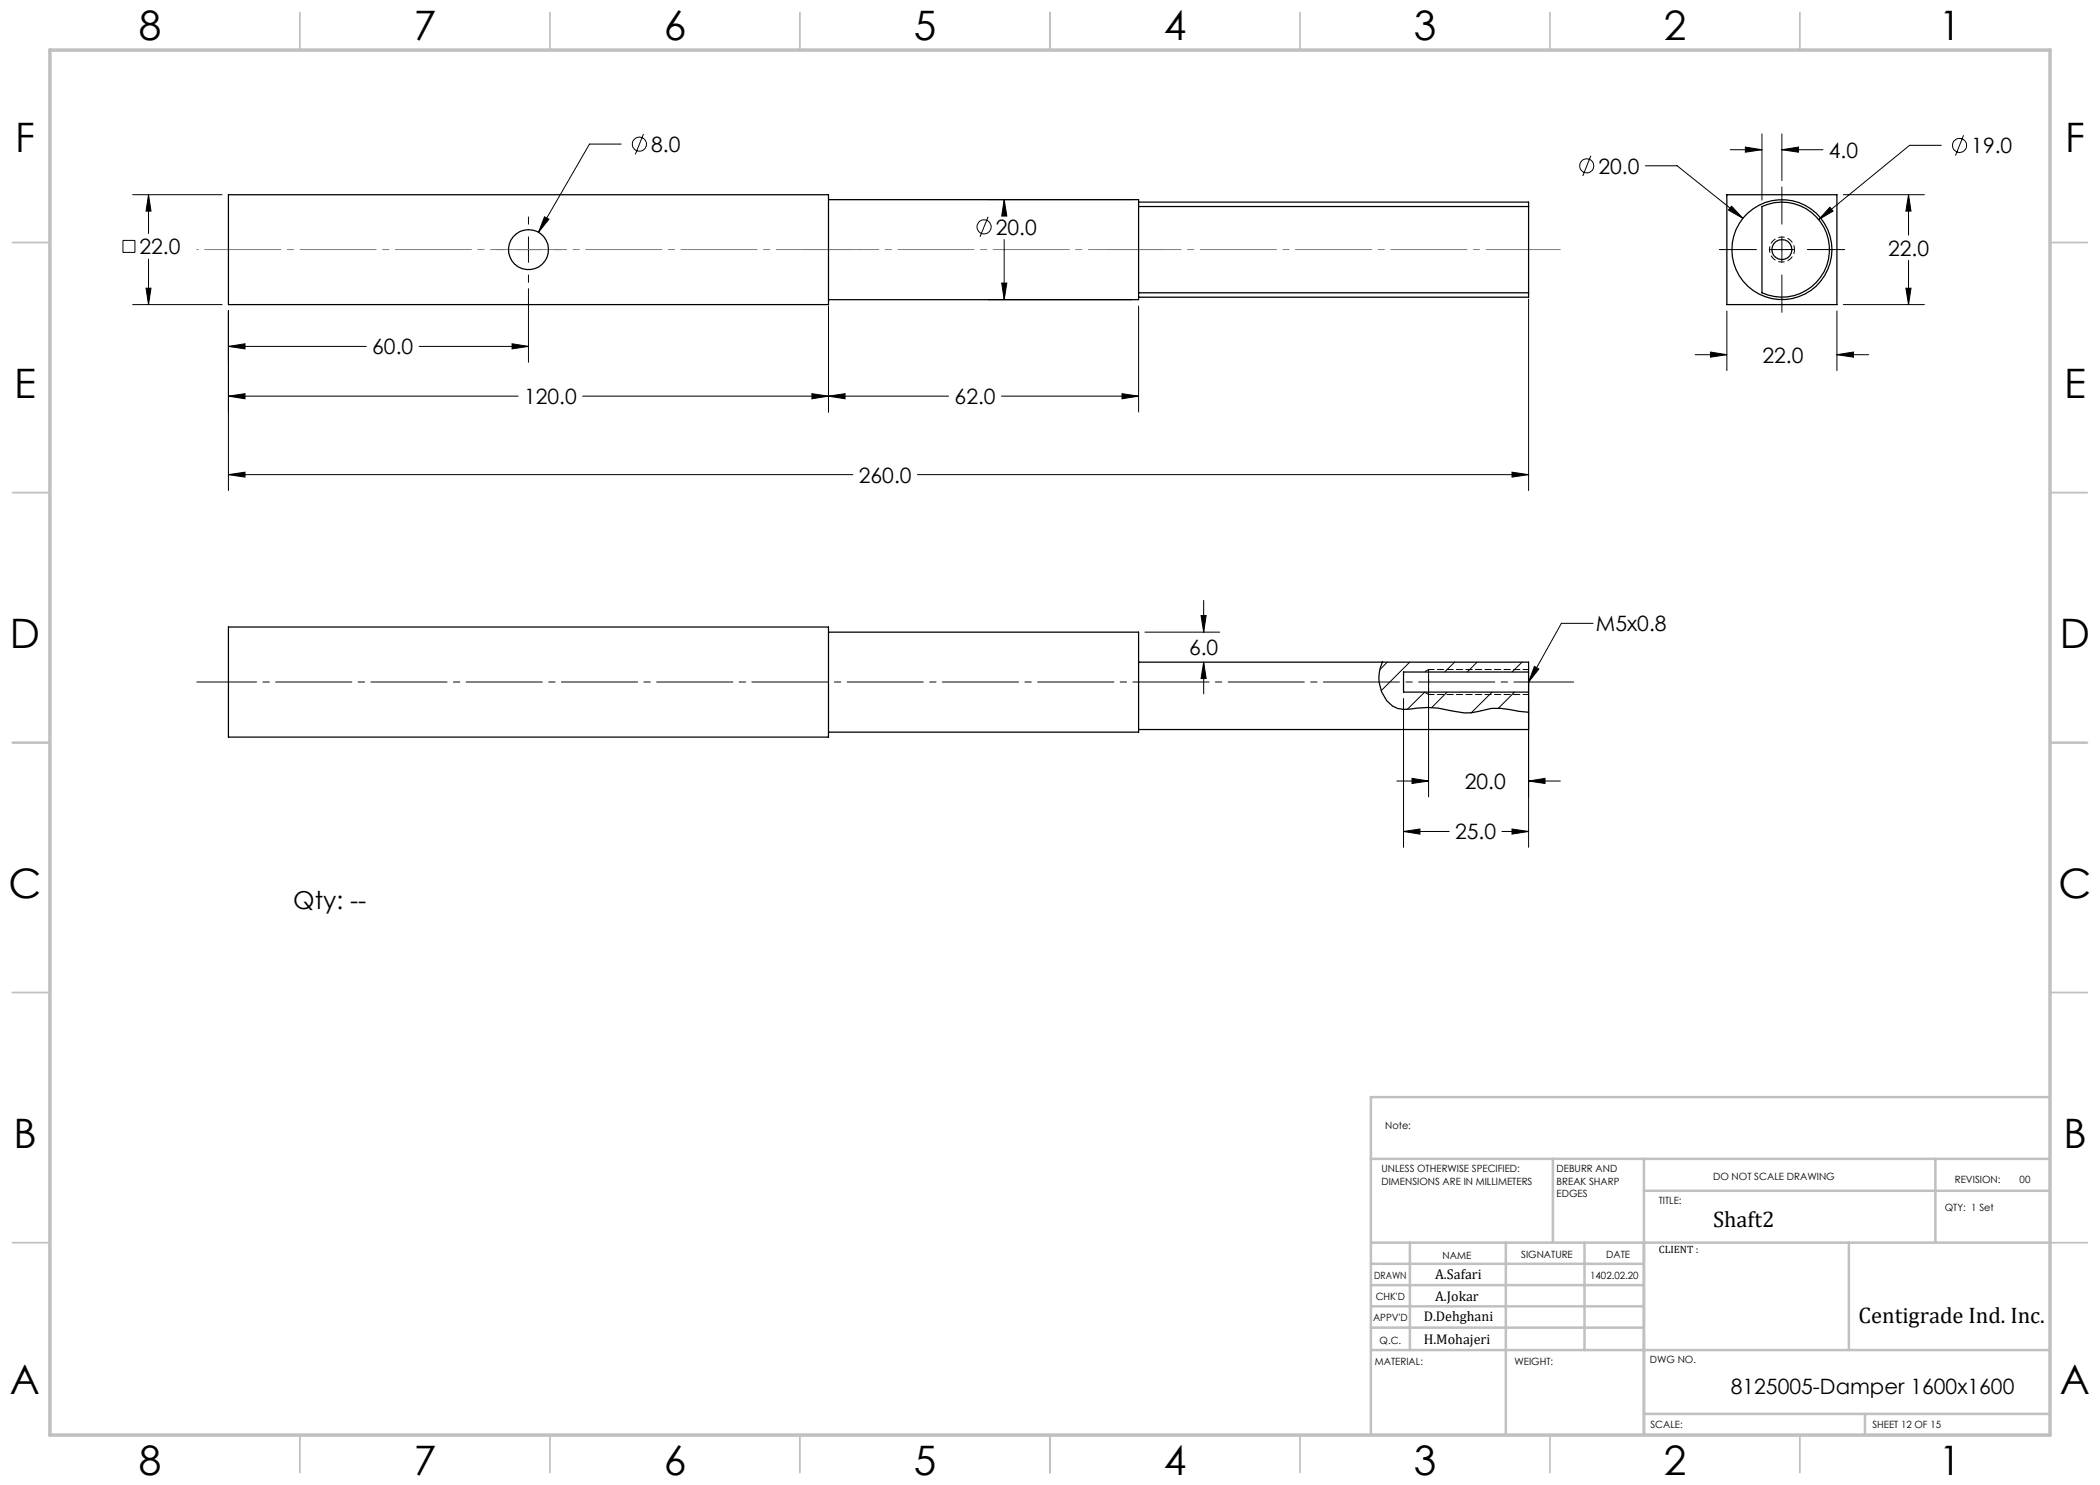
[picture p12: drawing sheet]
<svg xmlns="http://www.w3.org/2000/svg" width="420mm" height="297mm" viewBox="0 0 420 297" stroke-linecap="round" stroke-linejoin="round" font-family="sans-serif">
<g fill="none" stroke="#000" stroke-width=".2">
<path d="M26.5 38.9h17.9M29.7 38.9l.5 3.3h-1zM29.7 38.9v7.8M124.2 28.8h-6.3l-10.2 17.7M128.7 26.8l-1.6 4.1M197.7 39.9h28.7M200.8 39.9v2.9M200.8 39.9l.6 3.3h-1.1zM318.2 31.1l-1.7 4.1M329.1 33.2h6.3l13.2 10.5M346 29.9h6.4M349.1 29.4l3.3 .5-3.3 .5z"/>
<path d="M352.4 26.8v13.2M356.4 26.8v9.3M356.4 29.9h8.2M356.4 29.9l3.3-.5v1zM356.4 37.4v7.4M368.7 38.9h16.2M381.7 38.9v8.1M381.7 38.9l.5 3.3h-1zM388.3 29.1h-6.4l-18.2 14.8M392.7 27.1l-1.6 4M24.6 48.1h2.4v2.4h-2.4zM29.2 57.6h1l-.5 3.3z"/>
<path d="M29.7 51.8v9.1M99.2 49.9h1.4M103.2 49.9h5M105.7 57.7v14.8M105.7 43.4v1.4M105.7 47.4v5.1M105.7 55v1.5M108.9 43.4l.9 .4-2.1 2.7zM110.8 49.9h1.5M197.6 43.4l-1.6 4M197.7 59.9h28.7M200.3 56.6h1.1l-.6 3.3z"/>
<path d="M200.8 47.9v12M305.7 59.8v38.3M343.9 49.9h7.4M346.3 41.2l2.3 2.5-2.9-1.7zM353.8 49.9h5.1M356.4 47.4v5.1M356.4 55v7.5M361.5 49.9h7.4M366 41.4l.6 .8-2.9 1.7zM381.2 57.6h1l-.5 3.3zM381.7 52.1v8.8M26.5 60.9h17.9"/>
<path d="M45.7 69.3l3.3-.5v1zM45.7 79.2l3.3-.5v1.1zM45.7 62.2v35.9M45.7 69.3h27.6M45.7 79.2h57.9M83.8 69.3h21.9M102.4 68.8l3.3 .5-3.3 .5zM116.5 79.2h73.2M162.4 78.7l3.3 .5-3.3 .6zM165.7 61.2v21.2M165.7 79.2l3.3-.5v1.1zM200.3 79.2h27.4"/>
<path d="M224.4 78.7l3.3 .5-3.3 .6zM227.7 61.2v21.2M339 70.9h6.4M342.1 70.4l3.3 .5-3.3 .5zM345.4 62.2v11.9M367.4 62.2v11.9M367.4 70.9h6.3M367.4 70.9l3.3-.5v1zM368.7 60.9h16.2M45.7 94.9l3.3-.5v1zM45.7 94.9h124.9M183.5 94.9h122.2"/>
<path d="M302.4 94.4l3.3 .5-3.3 .5zM229 126.4h14.9M240.2 123.1h1l-.5 3.3zM240.7 120.1v6.3M240.7 132.4v6.4M240.7 132.4l.5 3.3h-1zM277.5 132.4l-1.6 1.5M280.7 139.7v29.8M281.9 132.4l-5.7 5.7M284.9 138.4l-3.4 3.4M285.7 135.2v24.2M289.4 138.4l-3.1 3.1"/>
<path d="M290.9 132.4l-2 2M295.4 132.4l-2 2M298.4 138.4l-4.2 4.2M302.9 138.4l-3.2 3.2M304.4 132.4l-2 2M305.7 135.2v34.3M306.9 133.3l.9 .5-2.1 2.6zM318.6 124.7h-6.3l-6.6 11.7M279.4 156.2h6.3M282.4 155.7l3.3 .5-3.3 .5zM305.7 156.2h6.4M305.7 156.2l3.3-.5v1z"/>
<path d="M280.7 166.3h9.1M280.7 166.3l3.3-.5v1zM300.4 166.3h5.3M302.4 165.8l3.3 .5-3.3 .5z"/>
<circle cx="127.9" cy="28.8" r="1.41"/>
<circle cx="317.4" cy="33.2" r="1.41"/>
<circle cx="391.9" cy="29.1" r="1.4"/>
<circle cx="196.8" cy="45.4" r="1.41"/>
</g>
<path d="M358.9 49.9a2.5 2.5 0 0 1-3.7 2.2 2.5 2.5 0 0 1-.2-4.3 2.5 2.5 0 0 1 3.9 1.9v.2" fill="none" stroke="#000" stroke-width=".2" stroke-dasharray="1.3 .6" stroke-dashoffset=".4" stroke-linecap="butt"/>
<path d="M39.4 136.4h275.3" fill="none" stroke="#000" stroke-width=".2" stroke-dasharray="15.2 1.3 1.3 1.3" stroke-dashoffset="3.3"/>
<path d="M39.4 49.9h132.7" fill="none" stroke="#808080" stroke-width=".2" stroke-dasharray="15.2 1.3 1.3 1.3" stroke-dashoffset="-1.6"/>
<path d="M234.1 49.9h-74.7" fill="none" stroke="#808080" stroke-width=".2" stroke-dasharray="15.2 1.3 1.3 1.3" stroke-dashoffset="-1.2"/>
<path d="M221.4 49.9h90.7" fill="none" stroke="#808080" stroke-width=".2" stroke-dasharray="15.2 1.3 1.3 1.3" stroke-dashoffset=".4"/>
<g fill="none" stroke="#c0c0c0" stroke-width=".35">
<path d="M60 2.5v7.5M110 2.5v7.5M160 2.5v7.5M210 2.5v7.5M260 2.5v7.5M310 2.5v7.5M360 2.5v7.5M2.5 48.5h7.5M410 48.5h7.5M2.5 98.5h7.5M410 98.5h7.5M2.5 148.5h7.5"/>
<path d="M410 148.5h7.5M2.5 198.5h7.5M410 198.5h7.5M2.5 248.5h7.5M410 248.5h7.5M60 287v7.5M110 287v7.5M160 287v7.5M210 287v7.5M260 287v7.5M310 287v7.5M360 287v7.5"/>
</g>
<g fill="none" stroke="#c0c0c0" stroke-width=".5">
<path d="M410 219.4h-135.8v67.4M274.2 231.8h135.8M310.6 231.8v16.7M328.8 231.8v55.2M328.8 238.2h81.2M387.1 231.8v16.7M274.2 248.5h135.8M274.2 257h54.6M274.2 252.8h54.6M282 248.5v21.5M301.2 248.5v38.3M316.9 248.5v21.5"/>
<path d="M369.8 248.5v21.5M274.2 265.5h54.6M274.2 261.3h54.6M274.2 270h135.8M328.8 282.8h81.2M373 282.8v4.2"/>
</g>
<path d="M10 10h400v277h-400z" fill="none" stroke="#c0c0c0" stroke-width=".7"/>
<path d="M285.7 133.9v5" fill="none" stroke="#000" stroke-width=".2" stroke-dasharray="1.3 .6"/>
<path d="M305.7 138.9h-20M305.7 133.9h-20" fill="none" stroke="#000" stroke-width=".2" stroke-dasharray="1.3 .6" stroke-dashoffset=".2"/>
<path d="M285.7 133.9l-.8 .5M285.7 138.9l-.8-.5" fill="none" stroke="#000" stroke-width=".2" stroke-dasharray="1.3 .6" stroke-dashoffset=".5"/>
<g fill="#000">
<path d="M306.9 133.3l.9 .5-2.1 2.6z"/>
<path d="M29.2 57.6h1l-.5 3.3zM29.7 38.9l.5 3.3h-1zM45.7 69.3l3.3-.5v1zM102.4 68.8l3.3 .5-3.3 .5zM45.7 79.2l3.3-.5v1.1zM162.4 78.7l3.3 .5-3.3 .6zM165.7 79.2l3.3-.5v1.1zM224.4 78.7l3.3 .5-3.3 .6zM45.7 94.9l3.3-.5v1zM302.4 94.4l3.3 .5-3.3 .5zM200.8 39.9l.6 3.3h-1.1zM200.3 56.6h1.1l-.6 3.3zM108.9 43.4l-1.2 3.1 2.1-2.7zM305.7 156.2l3.3-.5v1zM282.4 155.7l3.3 .5-3.3 .5zM280.7 166.3l3.3-.5v1zM302.4 165.8l3.3 .5-3.3 .5zM240.2 123.1h1l-.5 3.3zM240.7 132.4l.5 3.3h-1zM367.4 70.9l3.3-.5v1zM342.1 70.4l3.3 .5-3.3 .5zM381.7 38.9l.5 3.3h-1zM381.2 57.6h1l-.5 3.3zM349.1 29.4l3.3 .5-3.3 .5zM356.4 29.9l3.3-.5v1zM346.3 41.2l-.6 .8 2.9 1.7zM366 41.4l-2.3 2.5 2.9-1.7z"/>
</g>
<g fill="none" stroke="#000" stroke-width=".25">
<path d="M45.7 38.9h120v22h-120zM165.7 39.9h62v20h-62M345.4 38.9h22v22h-22zM227.7 40.4h78v.9M227.7 58.6h78M227.7 41.3h78M305.7 58.6v.8h-78M305.7 41.3v17.3M352.4 41.3a9.5 9.5 0 0 1 13.5 8.6 9.5 9.5 0 0 1-13.5 8.7zM45.7 125.4h120v22h-120zM165.7 126.4h62v20h-62M227.7 132.4h78v2"/>
<path d="M276.5 132.4a7.2 7.2 0 0 0 2 8.8 6.4 6.4 0 0 0 4.8 .4l2.2-.1 2.2 .1 2.6 .6a11.3 11.3 0 0 0 6.7-.2 13.2 13.2 0 0 1 6.8 .3l1.9 .1M305.7 134.4v4M305.7 138.4v4M305.7 134.4h-25v4h25M305.7 142.4v3.5h-78"/>
<circle cx="105.7" cy="49.9" r="4"/>
<circle cx="356.4" cy="49.9" r="2"/>
<circle cx="356.4" cy="49.9" r="10"/>
</g>
<g font-size="8.1">
<text x="27.8" y="8">8</text>
<text x="82.8" y="8">7</text>
<text x="132.8" y="8">6</text>
<text x="182.8" y="8">5</text>
<text x="232.8" y="8">4</text>
<text x="282.8" y="8">3</text>
<text x="332.8" y="8">2</text>
<text x="387.8" y="8">1</text>
<text x="3" y="30.4">F</text>
<text x="413" y="30.4">F</text>
<text x="2.8" y="79.6">E</text>
<text x="412.8" y="79.6">E</text>
<text x="2" y="129.6">D</text>
<text x="412" y="129.6">D</text>
<text x="1.7" y="179.6">C</text>
<text x="411.7" y="179.6">C</text>
<text x="2.7" y="229.6">B</text>
<text x="412.7" y="229.6">B</text>
<text x="2" y="278.9">A</text>
<text x="412" y="278.9">A</text>
<text x="27.8" y="295">8</text>
<text x="82.8" y="295">7</text>
<text x="132.8" y="295">6</text>
<text x="182.8" y="295">5</text>
<text x="232.8" y="295">4</text>
<text x="282.8" y="295">3</text>
<text x="332.8" y="295">2</text>
<text x="387.8" y="295">1</text>
</g>
<text font-size="4.9" x="58.7" y="181.8">Qty: --</text>
<g font-size="4.5">
<text x="342.6" y="245.3">Shaft2</text>
<text x="371.7" y="264.6">Centigrade Ind. Inc.</text>
</g>
<g font-size="4.2">
<text x="130.2" y="30.4">8.0</text>
<text x="319.7" y="34.7">20.0</text>
<text x="365.8" y="31.5">4.0</text>
<text x="394.3" y="30.6">19.0</text>
<text x="199.2" y="46.9">20.0</text>
<text x="27.9" y="50.8">22.0</text>
<text x="377.6" y="51.1">22.0</text>
<text x="74.4" y="70.8">60.0</text>
<text x="352.5" y="72.5">22.0</text>
<text x="104.8" y="80.8">120.0</text>
<text x="190.9" y="80.8">62.0</text>
<text x="171.8" y="96.5">260.0</text>
<text x="237.8" y="130.9">6.0</text>
<text x="319.2" y="126.2">M5x0.8</text>
<text x="292.9" y="157.8">20.0</text>
<text x="291" y="167.9">25.0</text>
<text x="346.2" y="278.8">8125005-Damper 1600x1600</text>
</g>
<g font-size="2.8">
<text x="287" y="255.9">A.Safari</text>
<text x="287" y="260.1">A.Jokar</text>
<text x="284.7" y="264.2">D.Dehghani</text>
<text x="284.7" y="268.7">H.Mohajeri</text>
</g>
<text font-size="2.1" x="331.8" y="250.7">CLIENT :</text>
<g font-size="2">
<text x="277" y="225.8">Note:</text>
<text x="276.3" y="234.5">UNLESS OTHERWISE SPECIFIED:</text>
<text x="276.3" y="237">DIMENSIONS ARE IN MILLIMETERS</text>
<text x="311.3" y="234.5">DEBURR AND</text>
<text x="311.3" y="237">BREAK SHARP</text>
<text x="311.3" y="239.5">EDGES</text>
<text x="342.6" y="236">DO NOT SCALE DRAWING</text>
<text x="391" y="236.6">REVISION:</text>
<text x="403.9" y="236.6">00</text>
<text x="331.8" y="240.8">TITLE:</text>
<text x="389" y="242.2">QTY: 1 Set</text>
<text x="288.5" y="251.7">NAME</text>
<text x="304.2" y="251.7">SIGNATURE</text>
<text x="321.2" y="251.7">DATE</text>
<text x="274.8" y="255.9">DRAWN</text>
<text x="318" y="255.9">1402.02.20</text>
<text x="275.1" y="260.1">CHK'D</text>
<text x="274.6" y="264.2">APPV'D</text>
<text x="275.9" y="268.7">Q.C.</text>
<text x="275" y="273">MATERIAL:</text>
<text x="302.9" y="273">WEIGHT:</text>
<text x="330" y="272.5">DWG NO.</text>
<text x="330.1" y="285.6">SCALE:</text>
<text x="374.5" y="285.6">SHEET 12 OF 15</text>
</g>
</svg>
